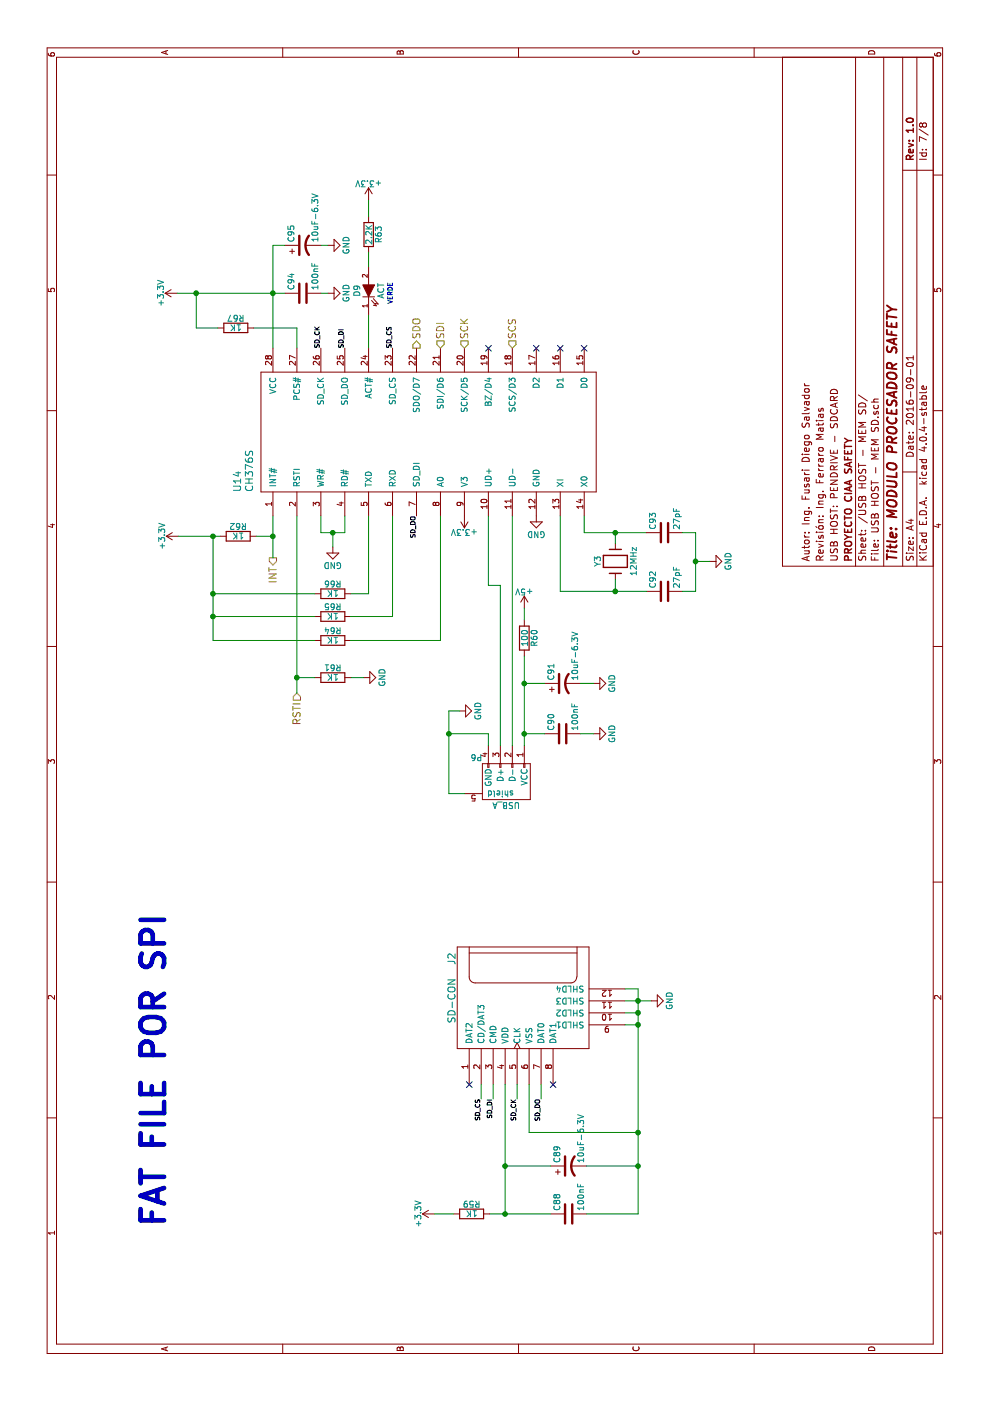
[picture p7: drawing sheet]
EESchema Schematic File Version 2
LIBS:74xgxx
LIBS:74xx
LIBS:ac-dc
LIBS:actel
LIBS:adc-dac
LIBS:Altera
LIBS:analog_devices
LIBS:analog_switches
LIBS:atmel
LIBS:audio
LIBS:brooktre
LIBS:cmos_ieee
LIBS:cmos4000
LIBS:conn
LIBS:contrib
LIBS:cypress
LIBS:dc-dc
LIBS:device
LIBS:digital-audio
LIBS:diode
LIBS:display
LIBS:dsp
LIBS:elec-unifil
LIBS:ESD_Protection
LIBS:ftdi
LIBS:gennum
LIBS:graphic
LIBS:hc11
LIBS:intel
LIBS:interface
LIBS:ir
LIBS:Lattice
LIBS:linear
LIBS:logo
LIBS:maxim
LIBS:memory
LIBS:microchip
LIBS:microchip_dspic33dsc
LIBS:microchip_pic10mcu
LIBS:microchip_pic12mcu
LIBS:microchip_pic16mcu
LIBS:microchip_pic18mcu
LIBS:microchip_pic32mcu
LIBS:microcontrollers
LIBS:motor_drivers
LIBS:motorola
LIBS:msp430
LIBS:nordicsemi
LIBS:nxp_armmcu
LIBS:onsemi
LIBS:opto
LIBS:Oscillators
LIBS:philips
LIBS:power
LIBS:Power_Management
LIBS:powerint
LIBS:pspice
LIBS:references
LIBS:regul
LIBS:relays
LIBS:rfcom
LIBS:sensors
LIBS:silabs
LIBS:siliconi
LIBS:stm8
LIBS:stm32
LIBS:supertex
LIBS:switches
LIBS:texas
LIBS:transf
LIBS:transistors
LIBS:ttl_ieee
LIBS:valves
LIBS:video
LIBS:Xicor
LIBS:xilinx
LIBS:Zilog
LIBS:CIAA_Safety_VTI_1.0-cache
EELAYER 25 0
EELAYER END
$Descr A4 11693 8268
encoding utf-8
Sheet 7 8
Title "MODULO PROCESADOR SAFETY"
Date "2016-09-01"
Rev "1.0"
Comp "PROYECTO CIAA SAFETY"
Comment1 "USB HOST: PENDRIVE - SDCARD"
Comment2 "Revisión: Ing. Ferraro Matias"
Comment3 "Autor: Ing. Fusari Diego Salvador"
Comment4 ""
$EndDescr
$Comp
L CH376S U14
U 1 1
P 8090 3580
F 0 "U14" H 7590 5180 60  0000 L CNN
F 1 "CH376S" H 7590 5080 60  0000 L CNN
F 2 "w_smd_dil:soic-28" H 10790 4430 60  0001 C CNN
F 3 "" H 10790 4430 60  0000 C CNN
	1    8090 3580
	1    0    0    -1  
$EndComp
$Comp
L +3.3V #PWR0159
U 1 1
P 9250 1480
F 0 "#PWR0159" H 9250 1330 50  0001 C CNN
F 1 "+3.3V" H 9250 1620 50  0000 C CNN
F 2 "" H 9250 1480 60  0000 C CNN
F 3 "" H 9250 1480 60  0000 C CNN
	1    9250 1480
	1    0    0    -1  
$EndComp
Wire Wire Line
	9250 1480 9250 2380
Wire Wire Line
	8790 2280 9650 2280
$Comp
L C C94
U 1 1
P 9250 2530
F 0 "C94" H 9275 2630 50  0000 L CNN
F 1 "100nF" H 9275 2430 50  0000 L CNN
F 2 "w_smd_cap:c_0603" H 9288 2380 30  0001 C CNN
F 3 "" H 9250 2530 60  0000 C CNN
F 4 "478-5266-1-ND" H 9250 2530 60  0001 C CNN "Digikey"
	1    9250 2530
	1    0    0    -1  
$EndComp
Connection ~ 9250 2280
$Comp
L GND #PWR0160
U 1 1
P 9250 2740
F 0 "#PWR0160" H 9250 2490 50  0001 C CNN
F 1 "GND" H 9250 2590 50  0000 C CNN
F 2 "" H 9250 2740 60  0000 C CNN
F 3 "" H 9250 2740 60  0000 C CNN
	1    9250 2740
	1    0    0    -1  
$EndComp
$Comp
L +3.3V #PWR0161
U 1 1
P 7390 3880
F 0 "#PWR0161" H 7390 3730 50  0001 C CNN
F 1 "+3.3V" H 7390 4020 50  0000 C CNN
F 2 "" H 7390 3880 60  0000 C CNN
F 3 "" H 7390 3880 60  0000 C CNN
	1    7390 3880
	0    -1   -1   0   
$EndComp
$Comp
L GND #PWR0162
U 1 1
P 7390 4480
F 0 "#PWR0162" H 7390 4230 50  0001 C CNN
F 1 "GND" H 7390 4330 50  0000 C CNN
F 2 "" H 7390 4480 60  0000 C CNN
F 3 "" H 7390 4480 60  0000 C CNN
	1    7390 4480
	0    1    1    0   
$EndComp
$Comp
L Crystal Y3
U 1 1
P 7010 5140
F 0 "Y3" H 7010 5290 50  0000 C CNN
F 1 "12MHz" H 7010 4990 50  0000 C CNN
F 2 "w_crystal:hc-49_smd" H 7010 5140 60  0001 C CNN
F 3 "" H 7010 5140 60  0000 C CNN
F 4 "535-9067-1-ND" H 7010 5140 60  0001 C CNN "Digikey"
	1    7010 5140
	1    0    0    -1  
$EndComp
Wire Wire Line
	7250 4880 7390 4880
Wire Wire Line
	7250 4880 7250 5400
Wire Wire Line
	7250 5140 7160 5140
Wire Wire Line
	6760 4680 7390 4680
Wire Wire Line
	6760 5140 6860 5140
Wire Wire Line
	7390 2680 7250 2680
Wire Wire Line
	7250 2680 7250 2880
Wire Wire Line
	7250 2880 7390 2880
$Comp
L GND #PWR0163
U 1 1
P 7130 2780
F 0 "#PWR0163" H 7130 2530 50  0001 C CNN
F 1 "GND" H 7130 2630 50  0000 C CNN
F 2 "" H 7130 2780 60  0000 C CNN
F 3 "" H 7130 2780 60  0000 C CNN
	1    7130 2780
	0    1    1    0   
$EndComp
Wire Wire Line
	7130 2780 7250 2780
Connection ~ 7250 2780
$Comp
L C C92
U 1 1
P 6760 5550
F 0 "C92" H 6785 5650 50  0000 L CNN
F 1 "27pF" H 6785 5450 50  0000 L CNN
F 2 "w_smd_cap:c_0603" H 6798 5400 30  0001 C CNN
F 3 "" H 6760 5550 60  0000 C CNN
F 4 "490-8067-1-ND" H 6760 5550 60  0001 C CNN "Digikey"
	1    6760 5550
	1    0    0    -1  
$EndComp
$Comp
L C C93
U 1 1
P 7250 5550
F 0 "C93" H 7275 5650 50  0000 L CNN
F 1 "27pF" H 7275 5450 50  0000 L CNN
F 2 "w_smd_cap:c_0603" H 7288 5400 30  0001 C CNN
F 3 "" H 7250 5550 60  0000 C CNN
F 4 "490-8067-1-ND" H 7250 5550 60  0001 C CNN "Digikey"
	1    7250 5550
	1    0    0    -1  
$EndComp
Wire Wire Line
	6760 4680 6760 5400
Connection ~ 6760 5140
Connection ~ 7250 5140
Wire Wire Line
	6760 5700 6760 5810
Wire Wire Line
	6760 5810 7250 5810
Wire Wire Line
	7250 5810 7250 5700
$Comp
L GND #PWR0164
U 1 1
P 7010 5930
F 0 "#PWR0164" H 7010 5680 50  0001 C CNN
F 1 "GND" H 7010 5780 50  0000 C CNN
F 2 "" H 7010 5930 60  0000 C CNN
F 3 "" H 7010 5930 60  0000 C CNN
	1    7010 5930
	1    0    0    -1  
$EndComp
Wire Wire Line
	7010 5930 7010 5810
Connection ~ 7010 5810
$Comp
L R R63
U 1 1
P 9740 3080
F 0 "R63" V 9820 3080 50  0000 C CNN
F 1 "2.2K" V 9740 3080 50  0000 C CNN
F 2 "w_smd_resistors:r_0603" V 9670 3080 30  0001 C CNN
F 3 "" H 9740 3080 30  0000 C CNN
F 4 "311-2.20KHRCT-ND" H 9740 3080 60  0001 C CNN "Digikey"
	1    9740 3080
	0    1    1    0   
$EndComp
$Comp
L LED D9
U 1 1
P 9270 3080
F 0 "D9" H 9270 3180 50  0000 C CNN
F 1 "ACT" H 9270 2980 50  0000 C CNN
F 2 "w_smd_leds:Led_0603" H 9270 3080 60  0001 C CNN
F 3 "" H 9270 3080 60  0000 C CNN
F 4 "160-1446-1-ND" H 9270 3080 60  0001 C CNN "Digikey"
	1    9270 3080
	1    0    0    -1  
$EndComp
Wire Wire Line
	9590 3080 9470 3080
Wire Wire Line
	9250 2740 9250 2680
Wire Wire Line
	8790 3080 9070 3080
Wire Wire Line
	10030 3080 9890 3080
$Comp
L +3.3V #PWR0165
U 1 1
P 10030 3080
F 0 "#PWR0165" H 10030 2930 50  0001 C CNN
F 1 "+3.3V" H 10030 3220 50  0000 C CNN
F 2 "" H 10030 3080 60  0000 C CNN
F 3 "" H 10030 3080 60  0000 C CNN
	1    10030 3080
	0    1    1    0   
$EndComp
$Comp
L USB_A P6
U 1 1
P 5170 4180
F 0 "P6" H 5370 3980 50  0000 C CNN
F 1 "USB_A" H 5120 4380 50  0000 C CNN
F 2 "w_conn_pc:conn_usb_A" V 5120 4080 60  0001 C CNN
F 3 "" V 5120 4080 60  0000 C CNN
F 4 "609-4946-1-ND" H 5170 4180 60  0001 C CNN "Digikey"
	1    5170 4180
	0    -1   -1   0   
$EndComp
Wire Wire Line
	7390 4280 5470 4280
Wire Wire Line
	5470 4180 6810 4180
Wire Wire Line
	6810 4180 6810 4080
Wire Wire Line
	6810 4080 7390 4080
Wire Wire Line
	5470 4080 5570 4080
Wire Wire Line
	5570 4080 5570 3750
Wire Wire Line
	5070 3750 5760 3750
Wire Wire Line
	5070 3750 5070 3880
$Comp
L GND #PWR0166
U 1 1
P 5760 3840
F 0 "#PWR0166" H 5760 3590 50  0001 C CNN
F 1 "GND" H 5760 3690 50  0000 C CNN
F 2 "" H 5760 3840 60  0000 C CNN
F 3 "" H 5760 3840 60  0000 C CNN
	1    5760 3840
	1    0    0    -1  
$EndComp
Wire Wire Line
	5760 3750 5760 3840
Connection ~ 5570 3750
$Comp
L +5V #PWR0167
U 1 1
P 6620 4380
F 0 "#PWR0167" H 6620 4230 50  0001 C CNN
F 1 "+5V" H 6620 4520 50  0000 C CNN
F 2 "" H 6620 4380 60  0000 C CNN
F 3 "" H 6620 4380 60  0000 C CNN
	1    6620 4380
	0    1    1    0   
$EndComp
$Comp
L R R60
U 1 1
P 6370 4380
F 0 "R60" V 6450 4380 50  0000 C CNN
F 1 "100" V 6370 4380 50  0000 C CNN
F 2 "w_smd_resistors:r_0603" V 6300 4380 30  0001 C CNN
F 3 "" H 6370 4380 30  0000 C CNN
F 4 "311-100HRCT-ND" H 6370 4380 60  0001 C CNN "Digikey"
	1    6370 4380
	0    1    1    0   
$EndComp
Wire Wire Line
	5470 4380 6220 4380
$Comp
L C C90
U 1 1
P 5570 4700
F 0 "C90" H 5595 4800 50  0000 L CNN
F 1 "100nF" H 5595 4600 50  0000 L CNN
F 2 "w_smd_cap:c_0603" H 5608 4550 30  0001 C CNN
F 3 "" H 5570 4700 60  0000 C CNN
F 4 "478-5266-1-ND" H 5570 4700 60  0001 C CNN "Digikey"
	1    5570 4700
	1    0    0    -1  
$EndComp
Wire Wire Line
	5570 4550 5570 4380
Connection ~ 5570 4380
$Comp
L GND #PWR0168
U 1 1
P 5570 4960
F 0 "#PWR0168" H 5570 4710 50  0001 C CNN
F 1 "GND" H 5570 4810 50  0000 C CNN
F 2 "" H 5570 4960 60  0000 C CNN
F 3 "" H 5570 4960 60  0000 C CNN
	1    5570 4960
	1    0    0    -1  
$EndComp
Wire Wire Line
	5570 4960 5570 4850
Text Label 2520 4020 2    39   ~ 0
SD_CS
Text Label 8790 3280 0    39   ~ 0
SD_CS
Text Label 8790 2880 0    39   ~ 0
SD_DI
Text Label 2520 4120 2    39   ~ 0
SD_DI
Text Label 2520 4320 2    39   ~ 0
SD_CK
Text Label 8790 2680 0    39   ~ 0
SD_CK
Text Label 2520 4520 2    39   ~ 0
SD_DO
Text Label 7390 3480 2    39   ~ 0
SD_DO
$Comp
L C C88
U 1 1
P 1560 4750
F 0 "C88" H 1585 4850 50  0000 L CNN
F 1 "100nF" H 1585 4650 50  0000 L CNN
F 2 "w_smd_cap:c_0603" H 1598 4600 30  0001 C CNN
F 3 "" H 1560 4750 60  0000 C CNN
F 4 "478-5266-1-ND" H 1560 4750 60  0001 C CNN "Digikey"
	1    1560 4750
	1    0    0    -1  
$EndComp
$Comp
L CP1 C89
U 1 1
P 1960 4750
F 0 "C89" H 1985 4850 50  0000 L CNN
F 1 "10uF-6.3V" H 1985 4650 50  0000 L CNN
F 2 "w_smd_cap:c_tant_A" H 1960 4750 60  0001 C CNN
F 3 "" H 1960 4750 60  0000 C CNN
F 4 "399-3685-1-ND" H 1960 4750 60  0001 C CNN "Digikey"
	1    1960 4750
	1    0    0    -1  
$EndComp
NoConn ~ 8790 4880
NoConn ~ 8790 4680
NoConn ~ 8790 4480
NoConn ~ 8790 4080
Text HLabel 8790 3480 2    60   Output ~ 0
SDO
Text HLabel 8790 3680 2    60   Input ~ 0
SDI
Text HLabel 8790 3880 2    60   Input ~ 0
SCK
Text HLabel 8790 4280 2    60   Input ~ 0
SCS
Text HLabel 5910 2480 0    60   Input ~ 0
RSTI
Text HLabel 7040 2280 0    60   Output ~ 0
INT
Wire Wire Line
	5910 2480 7390 2480
$Comp
L R R61
U 1 1
P 6040 2780
F 0 "R61" V 6120 2780 50  0000 C CNN
F 1 "1K" V 6040 2780 50  0000 C CNN
F 2 "w_smd_resistors:r_0603" V 5970 2780 30  0001 C CNN
F 3 "" H 6040 2780 30  0000 C CNN
F 4 "311-1.0KGRCT-ND" H 6040 2780 60  0001 C CNN "Digikey"
	1    6040 2780
	1    0    0    -1  
$EndComp
Wire Wire Line
	6040 2630 6040 2480
Connection ~ 6040 2480
$Comp
L GND #PWR0169
U 1 1
P 6040 3040
F 0 "#PWR0169" H 6040 2790 50  0001 C CNN
F 1 "GND" H 6040 2890 50  0000 C CNN
F 2 "" H 6040 3040 60  0000 C CNN
F 3 "" H 6040 3040 60  0000 C CNN
	1    6040 3040
	1    0    0    -1  
$EndComp
Wire Wire Line
	6040 3040 6040 2930
$Comp
L R R62
U 1 1
P 7220 1990
F 0 "R62" V 7300 1990 50  0000 C CNN
F 1 "1K" V 7220 1990 50  0000 C CNN
F 2 "w_smd_resistors:r_0603" V 7150 1990 30  0001 C CNN
F 3 "" H 7220 1990 30  0000 C CNN
F 4 "311-1.0KGRCT-ND" H 7220 1990 60  0001 C CNN "Digikey"
	1    7220 1990
	1    0    0    -1  
$EndComp
Wire Wire Line
	7220 2140 7220 2280
Connection ~ 7220 2280
$Comp
L +3.3V #PWR0170
U 1 1
P 7220 1490
F 0 "#PWR0170" H 7220 1340 50  0001 C CNN
F 1 "+3.3V" H 7220 1630 50  0000 C CNN
F 2 "" H 7220 1490 60  0000 C CNN
F 3 "" H 7220 1490 60  0000 C CNN
	1    7220 1490
	1    0    0    -1  
$EndComp
Wire Wire Line
	7220 1490 7220 1840
$Comp
L SD-CON J2
U 1 1
P 3340 4420
F 0 "J2" H 3690 5070 60  0000 C CNN
F 1 "SD-CON" H 3340 5070 60  0000 C CNN
F 2 "w_conn_misc:microsd_socket" H 3740 3820 60  0001 C CNN
F 3 "" H 3340 4420 60  0000 C CNN
F 4 "HR1964CT-ND" H 3340 4420 60  0001 C CNN "Digikey"
	1    3340 4420
	1    0    0    -1  
$EndComp
Wire Wire Line
	3140 5220 3140 5330
Wire Wire Line
	1560 5330 3440 5330
Wire Wire Line
	3440 5330 3440 5220
Wire Wire Line
	3340 5220 3340 5440
Connection ~ 3340 5330
Wire Wire Line
	3240 5220 3240 5330
Connection ~ 3240 5330
Wire Wire Line
	2640 4520 2520 4520
Wire Wire Line
	2240 4420 2640 4420
Wire Wire Line
	2640 4320 2520 4320
Wire Wire Line
	1560 4220 2640 4220
Wire Wire Line
	2640 4120 2520 4120
Wire Wire Line
	2640 4020 2520 4020
NoConn ~ 2640 4620
NoConn ~ 2640 3920
$Comp
L GND #PWR0171
U 1 1
P 3340 5440
F 0 "#PWR0171" H 3340 5190 50  0001 C CNN
F 1 "GND" H 3340 5290 50  0000 C CNN
F 2 "" H 3340 5440 60  0000 C CNN
F 3 "" H 3340 5440 60  0000 C CNN
	1    3340 5440
	1    0    0    -1  
$EndComp
Wire Wire Line
	1960 4220 1960 4600
Wire Wire Line
	1560 4090 1560 4600
Connection ~ 1960 4220
Wire Wire Line
	2240 4420 2240 5330
Connection ~ 3140 5330
Connection ~ 2240 5330
Connection ~ 1960 5330
$Comp
L R R59
U 1 1
P 1560 3940
F 0 "R59" V 1640 3940 50  0000 C CNN
F 1 "1K" V 1560 3940 50  0000 C CNN
F 2 "w_smd_resistors:r_0603" V 1490 3940 30  0001 C CNN
F 3 "" H 1560 3940 30  0000 C CNN
F 4 "311-1.0KGRCT-ND" H 1560 3940 60  0001 C CNN "Digikey"
	1    1560 3940
	1    0    0    -1  
$EndComp
Connection ~ 1560 4220
$Comp
L +3.3V #PWR0172
U 1 1
P 1560 3630
F 0 "#PWR0172" H 1560 3480 50  0001 C CNN
F 1 "+3.3V" H 1560 3770 50  0000 C CNN
F 2 "" H 1560 3630 60  0000 C CNN
F 3 "" H 1560 3630 60  0000 C CNN
	1    1560 3630
	1    0    0    -1  
$EndComp
Wire Wire Line
	1560 3630 1560 3790
Wire Wire Line
	1960 4900 1960 5330
Wire Wire Line
	1560 4900 1560 5330
$Comp
L CP1 C95
U 1 1
P 9650 2530
F 0 "C95" H 9675 2630 50  0000 L CNN
F 1 "10uF-6.3V" H 9675 2430 50  0000 L CNN
F 2 "w_smd_cap:c_tant_A" H 9650 2530 60  0001 C CNN
F 3 "" H 9650 2530 60  0000 C CNN
F 4 "399-3685-1-ND" H 9650 2530 60  0001 C CNN "Digikey"
	1    9650 2530
	1    0    0    -1  
$EndComp
Wire Wire Line
	9650 2280 9650 2380
$Comp
L GND #PWR0173
U 1 1
P 9650 2740
F 0 "#PWR0173" H 9650 2490 50  0001 C CNN
F 1 "GND" H 9650 2590 50  0000 C CNN
F 2 "" H 9650 2740 60  0000 C CNN
F 3 "" H 9650 2740 60  0000 C CNN
	1    9650 2740
	1    0    0    -1  
$EndComp
Wire Wire Line
	9650 2680 9650 2740
Wire Wire Line
	6620 4380 6520 4380
$Comp
L CP1 C91
U 1 1
P 5990 4700
F 0 "C91" H 6015 4800 50  0000 L CNN
F 1 "10uF-6.3V" H 6015 4600 50  0000 L CNN
F 2 "w_smd_cap:c_tant_A" H 5990 4700 60  0001 C CNN
F 3 "" H 5990 4700 60  0000 C CNN
F 4 "399-3685-1-ND" H 5990 4700 60  0001 C CNN "Digikey"
	1    5990 4700
	1    0    0    -1  
$EndComp
Wire Wire Line
	5990 4550 5990 4380
Connection ~ 5990 4380
$Comp
L GND #PWR0174
U 1 1
P 5990 4960
F 0 "#PWR0174" H 5990 4710 50  0001 C CNN
F 1 "GND" H 5990 4810 50  0000 C CNN
F 2 "" H 5990 4960 60  0000 C CNN
F 3 "" H 5990 4960 60  0000 C CNN
	1    5990 4960
	1    0    0    -1  
$EndComp
Wire Wire Line
	5990 4850 5990 4960
Text Notes 9160 3290 0    39   ~ 0
VERDE
Text Notes 1460 1390 0    196  ~ 39
FAT FILE POR SPI
$Comp
L R R64
U 1 1
P 6350 2780
F 0 "R64" V 6430 2780 50  0000 C CNN
F 1 "1K" V 6350 2780 50  0000 C CNN
F 2 "w_smd_resistors:r_0603" V 6280 2780 50  0001 C CNN
F 3 "" H 6350 2780 50  0000 C CNN
F 4 "311-1.0KGRCT-ND" H 6350 2780 60  0001 C CNN "Digikey"
	1    6350 2780
	1    0    0    -1  
$EndComp
$Comp
L R R65
U 1 1
P 6550 2780
F 0 "R65" V 6630 2780 50  0000 C CNN
F 1 "1K" V 6550 2780 50  0000 C CNN
F 2 "w_smd_resistors:r_0603" V 6480 2780 50  0001 C CNN
F 3 "" H 6550 2780 50  0000 C CNN
F 4 "311-1.0KGRCT-ND" H 6550 2780 60  0001 C CNN "Digikey"
	1    6550 2780
	1    0    0    -1  
$EndComp
Wire Wire Line
	6550 2930 6550 3280
Wire Wire Line
	6350 2930 6350 3680
Wire Wire Line
	6550 2630 6550 1780
Wire Wire Line
	6350 1780 7220 1780
Connection ~ 7220 1780
Wire Wire Line
	6350 1780 6350 2630
Connection ~ 6550 1780
$Comp
L R R66
U 1 1
P 6740 2780
F 0 "R66" V 6820 2780 50  0000 C CNN
F 1 "1K" V 6740 2780 50  0000 C CNN
F 2 "w_smd_resistors:r_0603" V 6670 2780 50  0001 C CNN
F 3 "" H 6740 2780 50  0000 C CNN
F 4 "311-1.0KGRCT-ND" H 6740 2780 60  0001 C CNN "Digikey"
	1    6740 2780
	1    0    0    -1  
$EndComp
Wire Wire Line
	6740 2630 6740 1780
Connection ~ 6740 1780
Wire Wire Line
	6350 3680 7390 3680
Wire Wire Line
	6550 3280 7390 3280
Wire Wire Line
	7390 3080 6740 3080
Wire Wire Line
	6740 3080 6740 2930
Wire Wire Line
	7040 2280 7390 2280
$Comp
L R R67
U 1 1
P 8960 1970
F 0 "R67" V 9040 1970 50  0000 C CNN
F 1 "1K" V 8960 1970 50  0000 C CNN
F 2 "w_smd_resistors:r_0603" V 8890 1970 50  0001 C CNN
F 3 "" H 8960 1970 50  0000 C CNN
F 4 "311-1.0KGRCT-ND" H 8960 1970 60  0001 C CNN "Digikey"
	1    8960 1970
	1    0    0    -1  
$EndComp
Wire Wire Line
	8960 2120 8960 2480
Wire Wire Line
	8960 2480 8790 2480
Wire Wire Line
	8960 1820 8960 1640
Wire Wire Line
	8960 1640 9250 1640
Connection ~ 9250 1640
$EndSCHEMATC
